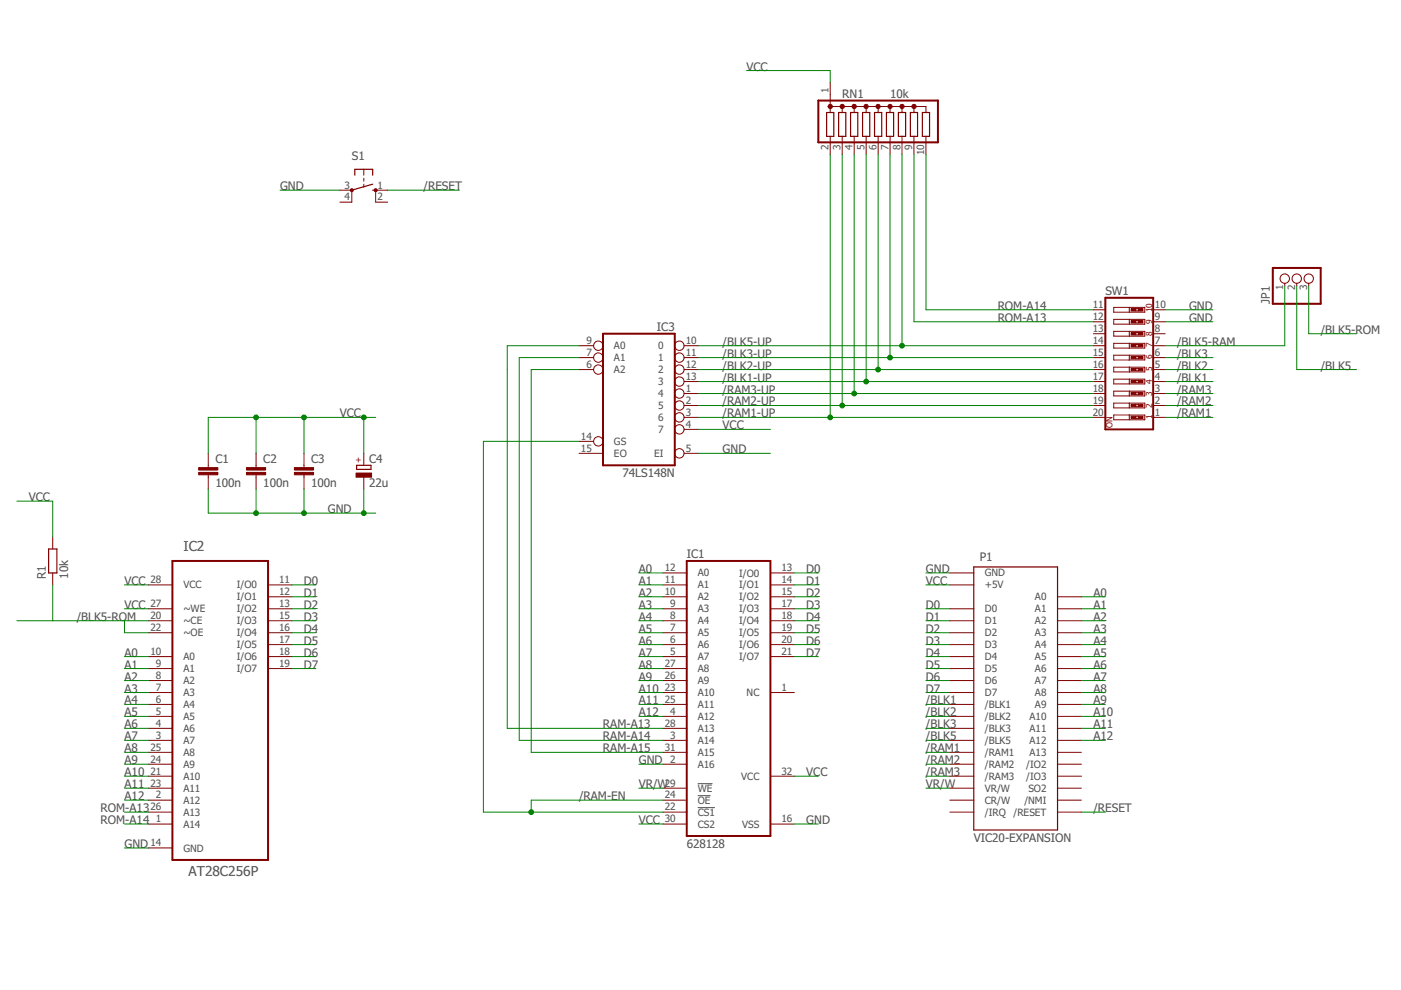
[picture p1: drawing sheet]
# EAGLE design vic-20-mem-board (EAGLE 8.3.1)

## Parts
C1  100n  C-EU025-025X050  [C025-025X050]
C2  100n  C-EU025-025X050  [C025-025X050]
C3  100n  C-EU025-025X050  [C025-025X050]
C4  22u  CPOL-EUE2.5-5  [E2,5-5]
IC1  628128  628128P  [DIL32]
IC2  AT28C256P  [DIL28-6]
IC3  74LS148N  [DIL16]
JP1  PINHD-1X3  [1X03]
P1  VIC20-EXPANSION  [44PINEDGE]
R1  10k  R-EU_0204/7  [0204/7]
RN1  10k  G09R  [SIL10]
S1  10-XX  [B3F-10XX]
SW1  SW_DIP-10  [EDG-10]

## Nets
/BLK1: P1.10(/BLK1) SW1.4
/BLK1-UP: IC3.13 RN1.5 SW1.17
/BLK2: P1.11(/BLK2) SW1.5
/BLK2-UP: IC3.12 RN1.6 SW1.16
/BLK3: P1.12(/BLK3) SW1.6
/BLK3-UP: IC3.11 RN1.7 SW1.15
/BLK5: JP1.2 P1.13(/BLK5)
/BLK5-RAM: JP1.1 SW1.7
/BLK5-ROM: IC2.20(~CE) IC2.22(~OE) JP1.3 R1.1
/BLK5-UP: IC3.10 RN1.8 SW1.14
/RAM1: P1.14(/RAM1) SW1.1
/RAM1-UP: IC3.3 RN1.2 SW1.20
/RAM2: P1.15(/RAM2) SW1.2
/RAM2-UP: IC3.2 RN1.3 SW1.19
/RAM3: P1.16(/RAM3) SW1.3
/RAM3-UP: IC3.1 RN1.4 SW1.18
/RAM-EN: IC1.22(!CS1) IC1.24(!OE) IC3.14(GS)
/RESET: P1.X(/RESET) S1.1(S)
A0: IC1.12(A0) IC2.10(A0) P1.B(A0)
A1: IC1.11(A1) IC2.9(A1) P1.C(A1)
A2: IC1.10(A2) IC2.8(A2) P1.D(A2)
A3: IC1.9(A3) IC2.7(A3) P1.E(A3)
A4: IC1.8(A4) IC2.6(A4) P1.F(A4)
A5: IC1.7(A5) IC2.5(A5) P1.H(A5)
A6: IC1.6(A6) IC2.4(A6) P1.J(A6)
A7: IC1.5(A7) IC2.3(A7) P1.K(A7)
A8: IC1.27(A8) IC2.25(A8) P1.L(A8)
A9: IC1.26(A9) IC2.24(A9) P1.M(A9)
A10: IC1.23(A10) IC2.21(A10) P1.N(A10)
A11: IC1.25(A11) IC2.23(A11) P1.P(A11)
A12: IC1.4(A12) IC2.2(A12) P1.R(A12)
D0: IC1.13(I/O0) IC2.11(I/O0) P1.2(D0)
D1: IC1.14(I/O1) IC2.12(I/O1) P1.3(D1)
D2: IC1.15(I/O2) IC2.13(I/O2) P1.4(D2)
D3: IC1.17(I/O3) IC2.15(I/O3) P1.5(D3)
D4: IC1.18(I/O4) IC2.16(I/O4) P1.6(D4)
D5: IC1.19(I/O5) IC2.17(I/O5) P1.7(D5)
D6: IC1.20(I/O6) IC2.18(I/O6) P1.8(D6)
D7: IC1.21(I/O7) IC2.19(I/O7) P1.9(D7)
GND [pwr]: C1.2 C2.2 C3.2 C4.- IC1.2(A16) IC1.16(VSS) IC2.14(GND) IC3.5(EI) P1.1(GND) P1.22(GND) P1.A(GND) P1.Z(GND) S1.3(P) SW1.9 SW1.10
RAM-A13: IC1.28(A13) IC3.9(A0)
RAM-A14: IC1.3(A14) IC3.7(A1)
RAM-A15: IC1.31(A15) IC3.6(A2)
ROM-A13: IC2.26(A13) RN1.9 SW1.12
ROM-A14: IC2.1(A14) RN1.10 SW1.11
VCC [pwr]: C1.1 C2.1 C3.1 C4.+ IC1.30(CS2) IC1.32(VCC) IC2.27(~WE) IC2.28(VCC) IC3.4 P1.21(+5V) R1.2 RN1.1
VR/W: IC1.29(!WE) P1.17(VR/W)
Unconnected: IC1.1(NC) IC3.15(EO) P1.18(CR/W) P1.19(/IRQ) P1.S(A13) P1.T(/IO2) P1.U(/IO3) P1.V(SO2) P1.W(/NMI) S1.2(S1) S1.4(P1) SW1.8 SW1.13

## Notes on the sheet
- 04-02-91
  22 uF 35 V RAD 5x11 1# LOW ESR NICHICON

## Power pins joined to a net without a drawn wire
GND: IC3.8(GND)
VCC: IC3.16(VCC)
